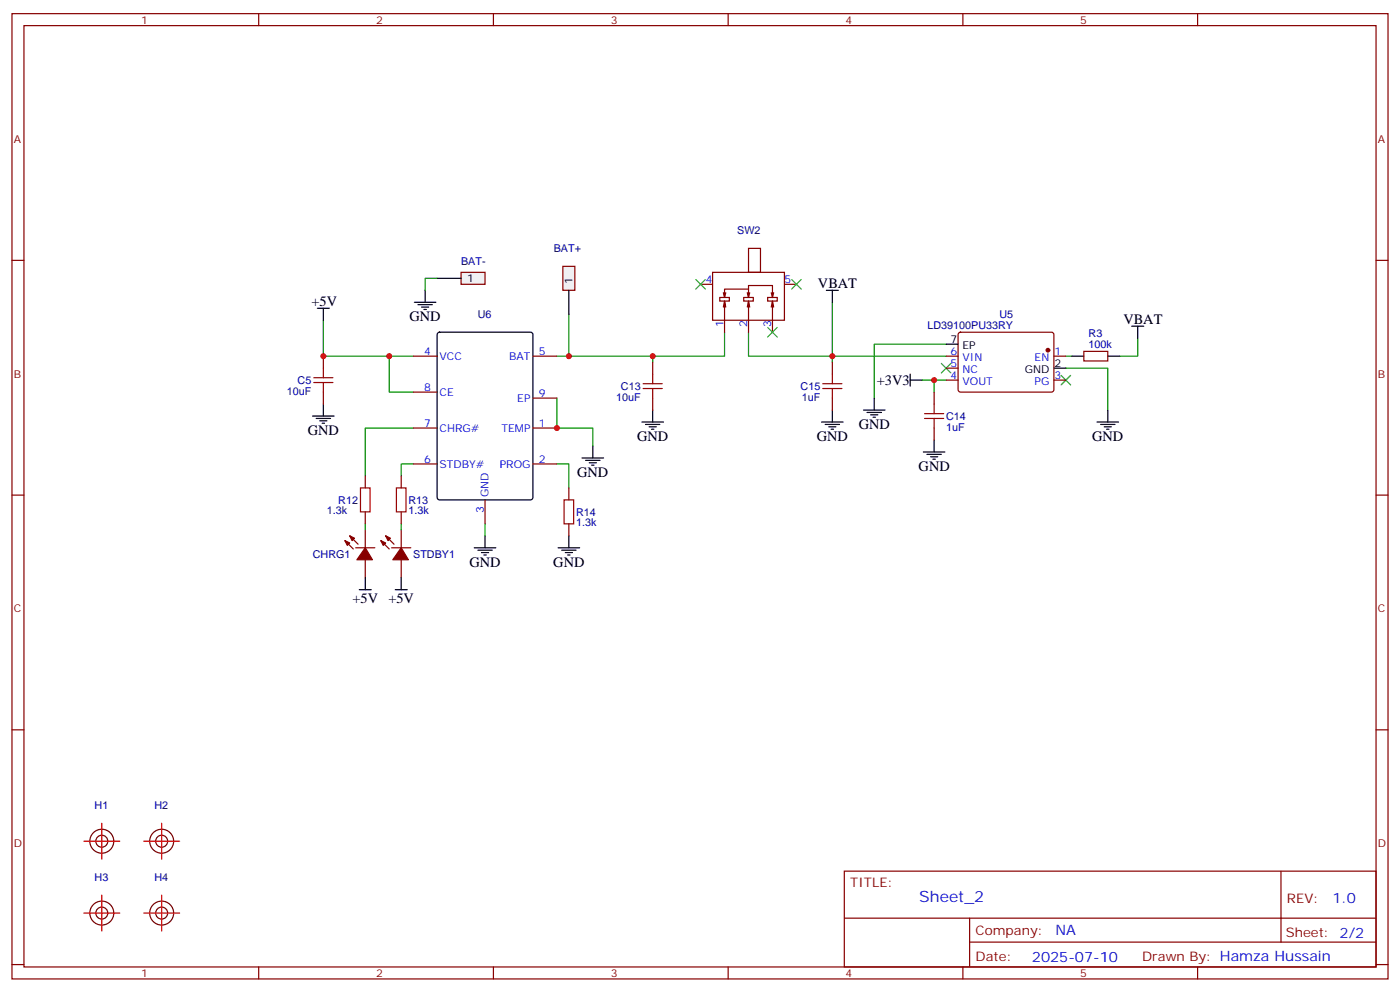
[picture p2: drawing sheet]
<svg xmlns="http://www.w3.org/2000/svg" width="412mm" height="292mm" viewBox="0 0 412 292" stroke-linecap="round" stroke-linejoin="round" font-family="sans-serif">
<g fill="none" stroke="#870000" stroke-width=".35">
<path d="M3.5 4h405.4v284.4h-405.4zM7.1 7.5h398.2v277.3h-398.2zM76.2 4v3.5M145.3 4v3.5M214.5 4v3.5M283.6 4v3.5M352.8 4v3.5M3.5 76.7h3.6M405.3 76.7h3.6M3.5 145.8h3.6M405.3 145.8h3.6M3.5 215h3.6"/>
<path d="M405.3 215h3.6M248.7 256.6h156.6v28.2h-156.6zM377.3 256.6v20.9M248.7 270.5h156.5M285.6 277.5h119.6M285.6 270.5v14.1M3.5 284.1h3.6M76.2 284.8v3.6M145.3 284.8v3.6M214.5 284.8v3.6M283.6 284.8v3.6M352.8 284.8v3.6"/>
<path d="M405.3 284.1h3.6"/>
</g>
<g fill="none" stroke="#000" stroke-width=".35">
<path d="M95.2 119v3.6M92.1 122.6h6.3M93.1 123.3h4.3M94.2 124h2.1M94.9 124.7h.7M171.4 134.9h6.4M172.5 135.6h4.2M173.6 136.3h2.1M174.3 137h.7M174.6 131.4v3.5M142.9 157.8v3.6M167.6 157.8v3.6"/>
<path d="M139.7 161.4h6.3M140.8 162.1h4.2M141.8 162.8h2.1M142.5 163.5h.7M164.4 161.4h6.3M165.5 162.1h4.2M166.5 162.8h2.1M167.2 163.5h.7"/>
</g>
<path d="M167.6 92.6v12.3h-3.6" fill="none" stroke="#008700" stroke-width=".35"/>
<path d="M165.8 78.5h3.5v7h-3.5z" fill="#f0f0f0" stroke="#870000" stroke-width=".35"/>
<path d="M93.5 90.8h3.5M95.2 90.8v3.5M167.6 85.5v7.1M105.8 173.7h3.6M107.6 170.2v3.5M116.4 173.7h3.5M118.2 170.2v3.5" fill="none" stroke="#000" stroke-width=".35"/>
<g fill="#870000" stroke="#870000" stroke-width=".35">
<path d="M113.6 157.8l1.4 .7-.7 .7z"/>
<path d="M112.2 159.2l1.4 .7-.7 .8z"/>
<path d="M118.2 161.4l2.1 3.5h-4.6z"/>
<path d="M103 157.8l1.4 .7-.7 .7z"/>
<path d="M101.6 159.2l1.4 .7-.7 .8z"/>
<path d="M107.6 161.4l2.1 3.5h-4.6z"/>
</g>
<path d="M101.6 159.2l2.5 2.5M103 157.8l2.5 2.5M107.6 156.1v5.3M112.2 159.2l2.5 2.5M113.6 157.8l2.5 2.5M118.2 156.1v5.3M104.8 161.4h5.6M107.6 164.9v5.3M115.4 161.4h5.6M118.2 164.9v5.3" fill="none" stroke="#870000" stroke-width=".35"/>
<path d="M95.2 94.3v10.6h26.5M114.7 104.9v10.6h7M164 117.3v8.8h10.6v5.3M121.7 126.1h-14.1v14.1M121.7 136.7h-3.5v3.5M164 136.7h3.6v7M107.6 154.3v1.8M118.2 154.3v1.8" fill="none" stroke="#008700" stroke-width=".35"/>
<path d="M135.8 80.2h7.1v3.5h-7.1z" fill="#f0f0f0" stroke="#870000" stroke-width=".35"/>
<g fill="none" stroke="#000" stroke-width=".35">
<path d="M122.1 89h6.3M123.1 89.7h4.3M124.2 90.5h2.1M124.9 91.2h.7M125.2 85.5v3.5M128.8 82h7M129 98.1l.5-.2h26.8l.6 .4 .1 48.2-.5 .7h-27l-.7-.4v-48.2zM243.4 85.5h3.5M245.2 85.5v3.5M333.4 96.1h3.5M335.1 96.1v3.5M257.5 117.3v3.5"/>
<path d="M268.1 112h3.5M268.1 110.2v3.5M278.7 101.4h3.5M310.4 108.4h3.6M315.7 104.9h3.6M326.3 104.9h3.5M189.1 124.3h6.3M190.1 125h4.3M191.2 125.7h2.1M191.9 126.4h.7M192.3 120.8v3.5M242 124.3h6.4"/>
<path d="M243.1 125h4.2M244.1 125.7h2.1M244.8 126.4h.7M245.2 120.8v3.5M254.4 120.8h6.3M255.4 121.5h4.2M256.5 122.2h2.1M257.2 122.9h.7M272 133.1h6.3M273 133.8h4.3M274.1 134.5h2.1M274.8 135.3h.7"/>
<path d="M275.2 129.6v3.5M323.1 124.3h6.4M324.2 125h4.2M325.3 125.7h2.1M326 126.4h.7M326.3 120.8v3.5"/>
</g>
<g fill="none" stroke="#870000" stroke-width=".35">
<path d="M220.5 73.2h3.5v7h-3.5zM206.4 83.7h3.5M209.9 80.2h21.2v14.1h-21.2zM212 87.6h2.8v1.1h-2.8zM213.4 88.7l-.3 1.8M213.8 90.5l-.4-1.8v9.2M213.8 86.2l-.4 1.4M219.1 87.6h2.8v1.1h-2.8zM220.1 86.2l.4 1.4v-3.5h7v3.5M220.5 85.2h-7.1v2.4l-.3-1.4M220.5 88.7l-.4 1.8M220.8 90.5l-.3-1.8v9.2"/>
<path d="M220.8 86.2l-.3 1.4M226.1 87.6h2.9v1.1h-2.9zM227.2 86.2l.3 1.4M227.5 88.7l-.3 1.8M227.9 90.5l-.4-1.8v9.2M227.9 86.2l-.4 1.4M231.1 83.7h3.5M282.5 98.1l.4-.2h27.1l.4 .7v16.5l-.7 .4-27-.1-.5-.6v-16.2zM95.2 104.9v3.5M95.2 115.5v3.5M121.7 104.9h7.1M121.7 115.5h7.1"/>
<path d="M157 104.9h7M157 117.3h7M192.3 106.7v3.5M192.3 117.3v3.5M245.2 106.7v3.5M245.2 117.3v3.5M275.2 115.5v3.5M278.7 104.9h3.5M278.7 112h3.5M278.7 108.4h3.5M310.4 104.9h3.6M310.4 112h3.6"/>
<path d="M319.3 103.5h7v2.8h-7zM121.7 126.1h7.1M121.7 136.7h7.1M157 126.1h7M157 136.7h7M275.2 126.1v3.5M107.6 140.2v3.5M107.6 150.8v3.5M118.2 140.2v3.5M118.2 150.8v3.5M142.9 147.2v7.1M167.6 143.7v3.5"/>
<path d="M167.6 154.3v3.5"/>
</g>
<path d="M128.8 82h-3.6v3.5M213.4 97.9v7h-45.8M245.2 89v15.9h-24.7v-7M335.1 99.6v5.3h-5.3M192.3 104.9v1.8M271.6 112h7.1M275.2 112v3.5M278.7 101.4h-21.2v15.9M278.7 104.9h-33.5v1.8M314 108.4h12.3v12.4M314 104.9h1.7M142.9 154.3v3.5" fill="none" stroke="#008700" stroke-width=".35"/>
<g fill="none" stroke="#a10000" stroke-width=".35">
<path d="M92.4 112.7h5.7M92.4 111.3h5.7M95.2 108.4v2.9M95.2 112.7v2.8M189.4 114.4h5.7M189.4 113h5.7M192.3 110.2v2.8M192.3 114.4v2.9M242.4 114.4h5.6M242.4 113h5.6M245.2 110.2v2.8M245.2 114.4v2.9"/>
<path d="M275.2 119v2.8M272.3 123.3h5.7M272.3 121.8h5.7M275.2 123.3v2.8M106.2 143.7h2.8v7.1h-2.8zM116.8 143.7h2.8v7.1h-2.8zM166.2 147.2h2.8v7.1h-2.8z"/>
</g>
<path d="M205 82.3l2.8 2.9M207.8 82.3l-2.8 2.9M226.1 96.4l2.9 2.9M229 96.4l-2.9 2.9M233.2 82.3l2.8 2.9M236 82.3l-2.8 2.9M277.3 107l2.8 2.9M280.1 107l-2.8 2.9M312.6 110.6l2.8 2.8M315.4 110.6l-2.8 2.8" fill="none" stroke="#3c3" stroke-width=".35"/>
<circle cx="308.7" cy="103.2" r=".53" fill="#870000" stroke="#870000" stroke-width=".35"/>
<g fill="none" stroke="#600" stroke-width=".35">
<circle cx="30" cy="247.8" r="3.5"/>
<circle cx="30" cy="247.8" r="1.76"/>
<circle cx="47.6" cy="247.8" r="3.5"/>
<circle cx="47.6" cy="247.8" r="1.76"/>
<circle cx="30" cy="269" r="3.5"/>
<circle cx="30" cy="269" r="1.76"/>
<circle cx="47.6" cy="269" r="3.5"/>
<circle cx="47.6" cy="269" r="1.76"/>
</g>
<path d="M24.7 247.8h10.6M30 242.5v10.6M42.3 247.8h10.6M47.6 242.5v10.6M24.7 269h10.6M30 263.7v10.5M42.3 269h10.6M47.6 263.7v10.5" fill="none" stroke="#f00" stroke-width=".35"/>
<g fill="#c00">
<circle cx="114.7" cy="104.9" r=".88"/>
<circle cx="164" cy="126.1" r=".88"/>
<circle cx="192.3" cy="104.9" r=".88"/>
<circle cx="275.2" cy="112" r=".88"/>
<circle cx="245.2" cy="104.9" r=".88"/>
<circle cx="167.6" cy="104.9" r=".88"/>
<circle cx="95.3" cy="104.9" r=".88"/>
</g>
<text font-size="4.6" fill="#00f" x="270.8" y="265.6">Sheet_2</text>
<g font-size="4.2">
<text x="240.9" y="84.8">VBAT</text>
<text x="91.7" y="90.1">+5V</text>
<text x="120.6" y="94.7">GND</text>
<text x="330.9" y="95.4">VBAT</text>
<text x="258.3" y="113.4">+3V3</text>
<text x="90.7" y="128.2">GND</text>
<text x="187.7" y="130">GND</text>
<text x="240.6" y="130">GND</text>
<text x="252.9" y="126.4">GND</text>
<text x="321.7" y="130">GND</text>
<text x="170" y="140.5">GND</text>
<text x="270.6" y="138.8">GND</text>
<text x="138.3" y="167">GND</text>
<text x="163" y="167">GND</text>
<text x="103.8" y="177.6">+5V</text>
<text x="114.4" y="177.7">+5V</text>
</g>
<g font-size="4.2" fill="#00f">
<text x="392.5" y="265.9">1.0</text>
<text x="310.9" y="275.4">NA</text>
<text x="304" y="283.2">2025-07-10</text>
</g>
<g font-size="3.9" fill="#800">
<text x="250.5" y="261.2">TITLE:</text>
<text x="379.1" y="265.9">REV:</text>
<text x="287.4" y="275.4">Company:</text>
<text x="378.7" y="276">Sheet: 2/2</text>
<text x="287.4" y="283.1">Date:</text>
<text x="336.4" y="283.2">Drawn By: Hamza Hussain</text>
</g>
<g font-size="3.2" fill="#800">
<text x="41.6" y="7">1</text>
<text x="110.8" y="7">2</text>
<text x="179.9" y="7">3</text>
<text x="249.1" y="7">4</text>
<text x="318.2" y="7">5</text>
<text x="4.1" y="42.1">A</text>
<text x="405.9" y="42.1">A</text>
<text x="4.1" y="111.3">B</text>
<text x="405.9" y="111.3">B</text>
<text x="4.1" y="180.4">C</text>
<text x="405.9" y="180.4">C</text>
<text x="4.1" y="249.6">D</text>
<text x="405.9" y="249.6">D</text>
<text x="41.6" y="287.8">1</text>
<text x="110.8" y="287.8">2</text>
<text x="179.9" y="287.8">3</text>
<text x="249.1" y="287.8">4</text>
<text x="318.2" y="287.8">5</text>
</g>
<g font-size="3.2" fill="#000080">
<text x="217.2" y="68.9">SW2</text>
<text x="135.8" y="77.9">BAT-</text>
<text x="163.1" y="74.2">BAT+</text>
<text x="140.8" y="93.6">U6</text>
<text x="294.4" y="93.6">U5</text>
<text x="273.2" y="96.8">LD39100PU33RY</text>
<text x="320.7" y="99.3">R3</text>
<text x="320.7" y="102.4">100k</text>
<text x="87.7" y="113.1">C5</text>
<text x="84.5" y="116.3">10uF</text>
<text x="181.5" y="118">10uF</text>
<text x="182.9" y="114.9">C13</text>
<text x="235.8" y="114.9">C15</text>
<text x="236.2" y="118.1">1uF</text>
<text x="278.7" y="123.7">C14</text>
<text x="278.7" y="126.9">1uF</text>
<text x="99.7" y="148.4">R12</text>
<text x="120.3" y="148.4">R13</text>
<text x="96.3" y="151.5">1.3k</text>
<text x="120.3" y="151.5">1.3k</text>
<text x="169.7" y="155">1.3k</text>
<text x="169.7" y="152">R14</text>
<text x="92.1" y="164.3">CHRG1</text>
<text x="121.7" y="164.3">STDBY1</text>
<text x="27.9" y="238.2">H1</text>
<text x="45.5" y="238.2">H2</text>
<text x="27.9" y="259.4">H3</text>
<text x="45.5" y="259.4">H4</text>
</g>
<g font-size="3.2">
<text x="137.6" y="83">1</text>
<text x="168.6" y="83.7" transform="rotate(-90 168.6 83.7)">1</text>
<text x="280" y="101">7</text>
<text x="283.5" y="102.8">EP</text>
<text x="301.9" y="109.9">GND</text>
<text x="310.6" y="108.1">2</text>
</g>
<g font-size="3.2" fill="#00f">
<text x="207.9" y="83.4">4</text>
<text x="231.1" y="83.4">5</text>
<text x="213.1" y="96.4" transform="rotate(-90 213.1 96.4)">1</text>
<text x="220.1" y="96.4" transform="rotate(-90 220.1 96.4)">2</text>
<text x="227.2" y="96.4" transform="rotate(-90 227.2 96.4)">3</text>
<text x="125" y="104.6">4</text>
<text x="129.5" y="106">VCC</text>
<text x="150" y="106">BAT</text>
<text x="158.7" y="104.6">5</text>
<text x="280" y="104.6">6</text>
<text x="283.5" y="106.3">VIN</text>
<text x="304.8" y="106.3">EN</text>
<text x="310.6" y="104.6">1</text>
<text x="280" y="111.6">4</text>
<text x="280" y="108.1">5</text>
<text x="283.5" y="113.4">VOUT</text>
<text x="283.5" y="109.9">NC</text>
<text x="304.8" y="113.4">PG</text>
<text x="310.6" y="111.6">3</text>
<text x="125" y="115.1">8</text>
<text x="129.5" y="116.6">CE</text>
<text x="152.4" y="118.3">EP</text>
<text x="158.7" y="116.9">9</text>
<text x="125" y="125.7">7</text>
<text x="158.7" y="125.7">1</text>
<text x="129.5" y="127.1">CHRG#</text>
<text x="147.7" y="127.1">TEMP</text>
<text x="125" y="136.3">6</text>
<text x="129.5" y="137.7">STDBY#</text>
<text x="147.2" y="137.7">PROG</text>
<text x="158.7" y="136.3">2</text>
<text x="143.9" y="146.5" transform="rotate(-90 143.9 146.5)">GND</text>
<text x="142.5" y="151" transform="rotate(-90 142.5 151)">3</text>
</g>
</svg>
